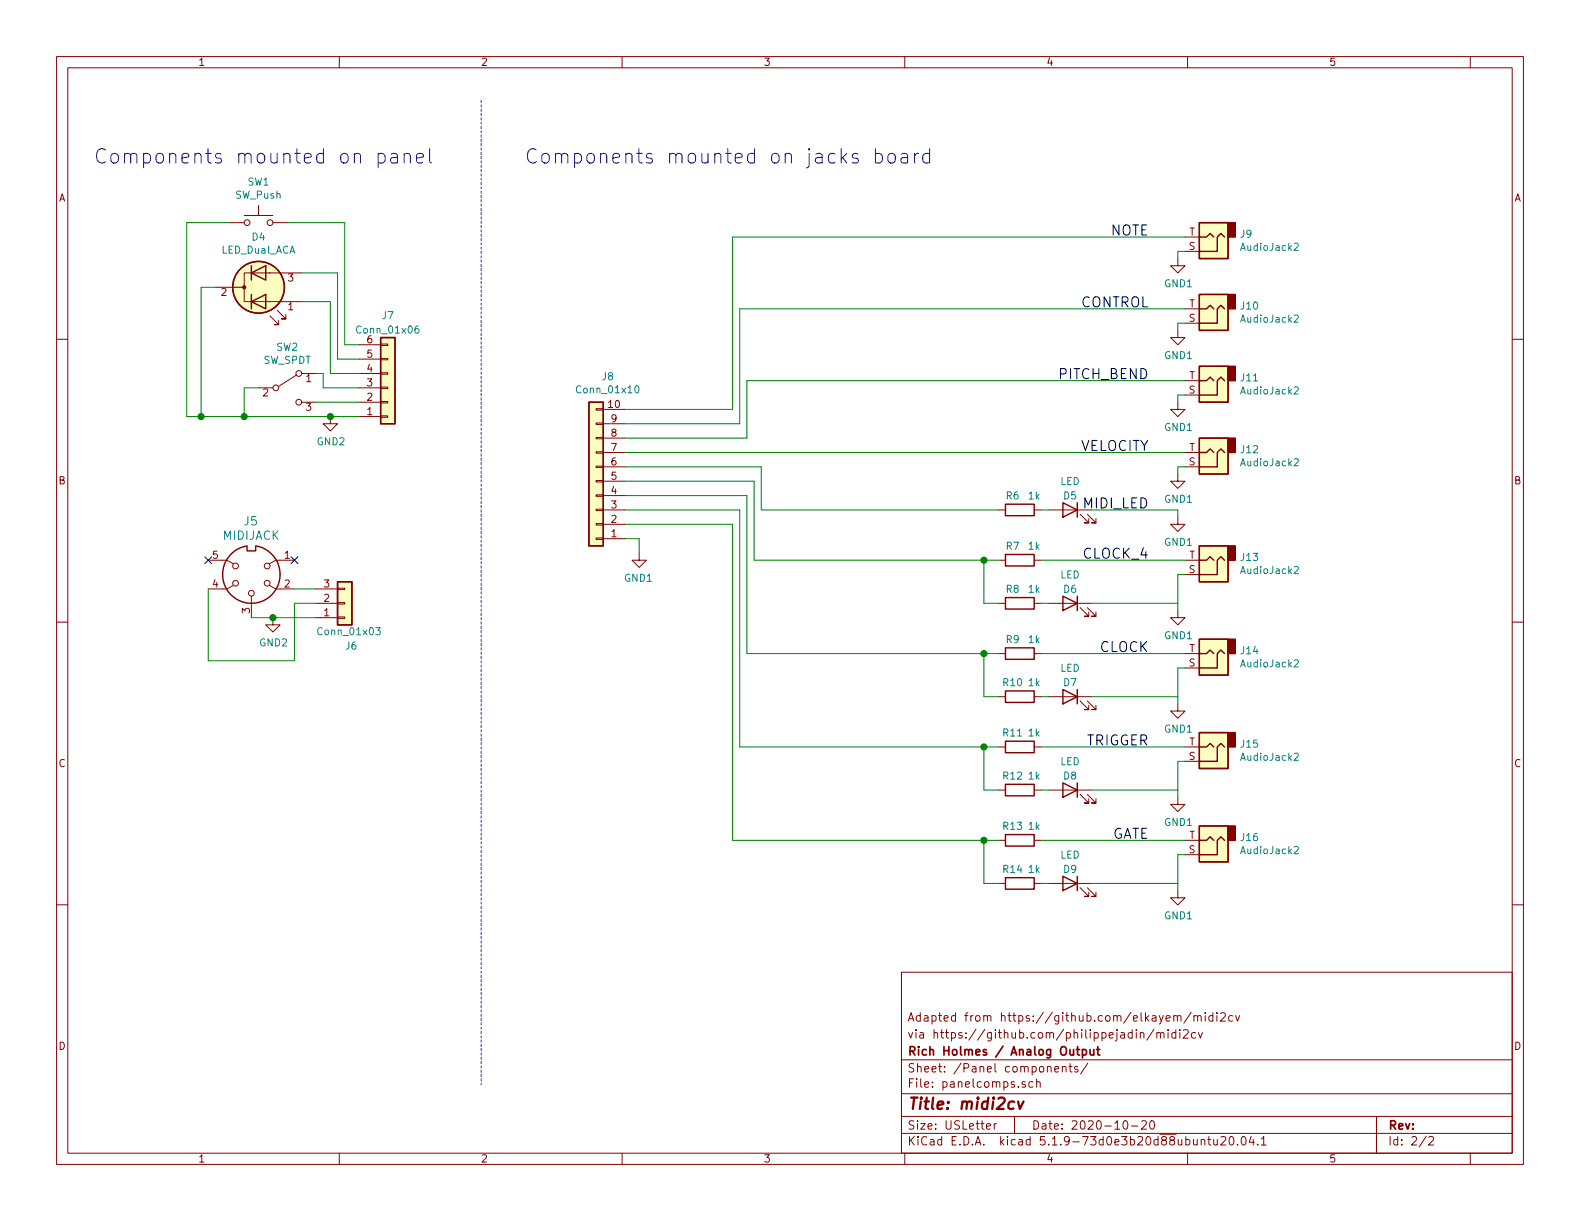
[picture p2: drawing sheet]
EESchema Schematic File Version 4
EELAYER 30 0
EELAYER END
$Descr USLetter 11000 8500
encoding utf-8
Sheet 2 2
Title "midi2cv"
Date "2020-10-20"
Rev ""
Comp "Rich Holmes / Analog Output"
Comment1 "via https://github.com/philippejadin/midi2cv"
Comment2 "Adapted from https://github.com/elkayem/midi2cv"
Comment3 ""
Comment4 ""
$EndDescr
Wire Wire Line
	8200 4000 8250 4000
Wire Wire Line
	8200 5300 8200 5500
Wire Wire Line
	8250 5300 8200 5300
Wire Wire Line
	8200 4200 8200 4000
$Comp
L Device:R R?
U 1 1
P 7100 5200
AR Path="/5F9BDCF1" Ref="R?"  Part="1" 
AR Path="/5F990527/5F9BDCF1" Ref="R11"  Part="1" 
F 0 "R11" V 7000 5150 50  0000 C CNN
F 1 "1k" V 7000 5300 50  0000 C CNN
F 2 "ao_tht:R_Axial_DIN0207_L6.3mm_D2.5mm_P7.62mm_Horizontal" V 7030 5200 50  0001 C CNN
F 3 "~" H 7100 5200 50  0001 C CNN
	1    7100 5200
	0    1    1    0   
$EndComp
$Comp
L Device:LED D?
U 1 1
P 7450 5500
AR Path="/5F9BDCFD" Ref="D?"  Part="1" 
AR Path="/5F990527/5F9BDCFD" Ref="D8"  Part="1" 
F 0 "D8" H 7450 5600 50  0000 C CNN
F 1 "LED" H 7450 5700 50  0000 C CNN
F 2 "ao_tht:LED_D5.0mm" H 7450 5500 50  0001 C CNN
F 3 "~" H 7450 5500 50  0001 C CNN
	1    7450 5500
	-1   0    0    -1  
$EndComp
Wire Wire Line
	6850 5200 6850 5500
Wire Wire Line
	6850 5500 6950 5500
Wire Wire Line
	7250 5500 7300 5500
Wire Wire Line
	6850 5200 6950 5200
$Comp
L Device:R R?
U 1 1
P 7100 3900
AR Path="/5F9BDD07" Ref="R?"  Part="1" 
AR Path="/5F990527/5F9BDD07" Ref="R7"  Part="1" 
F 0 "R7" V 7000 3850 50  0000 C CNN
F 1 "1k" V 7000 4000 50  0000 C CNN
F 2 "ao_tht:R_Axial_DIN0207_L6.3mm_D2.5mm_P7.62mm_Horizontal" V 7030 3900 50  0001 C CNN
F 3 "~" H 7100 3900 50  0001 C CNN
	1    7100 3900
	0    1    1    0   
$EndComp
$Comp
L Device:LED D?
U 1 1
P 7450 4200
AR Path="/5F9BDD13" Ref="D?"  Part="1" 
AR Path="/5F990527/5F9BDD13" Ref="D6"  Part="1" 
F 0 "D6" H 7450 4300 50  0000 C CNN
F 1 "LED" H 7450 4400 50  0000 C CNN
F 2 "ao_tht:LED_D5.0mm" H 7450 4200 50  0001 C CNN
F 3 "~" H 7450 4200 50  0001 C CNN
	1    7450 4200
	-1   0    0    -1  
$EndComp
Wire Wire Line
	6850 3900 6850 4200
Wire Wire Line
	6850 4200 6950 4200
Wire Wire Line
	7250 4200 7300 4200
Wire Wire Line
	6850 3900 6950 3900
$Comp
L Connector:AudioJack2 J?
U 1 1
P 8450 5200
AR Path="/5F9BDD23" Ref="J?"  Part="1" 
AR Path="/5F990527/5F9BDD23" Ref="J15"  Part="1" 
F 0 "J15" H 8270 5183 50  0000 R CNN
F 1 "AudioJack2" H 8270 5274 50  0000 R CNN
F 2 "ao_tht:Jack_6.35mm_PJ_629HAN" H 8450 5200 50  0001 C CNN
F 3 "~" H 8450 5200 50  0001 C CNN
	1    8450 5200
	-1   0    0    1   
$EndComp
Wire Wire Line
	2050 4100 2200 4100
NoConn ~ 2050 3900
NoConn ~ 1450 3900
$Comp
L Connector:DIN-5 J?
U 1 1
P 1750 4000
AR Path="/5F9C6D03" Ref="J?"  Part="1" 
AR Path="/5F990527/5F9C6D03" Ref="J5"  Part="1" 
F 0 "J5" H 1700 3600 59  0000 L BNN
F 1 "MIDIJACK" H 1550 3700 59  0000 L BNN
F 2 "ao_tht:DIN5" H 1750 4000 50  0001 C CNN
F 3 "" H 1750 4000 50  0001 C CNN
	1    1750 4000
	-1   0    0    1   
$EndComp
Wire Wire Line
	1450 4100 1450 4600
Wire Wire Line
	2200 4200 2050 4200
Wire Wire Line
	2050 4200 2050 4600
Wire Wire Line
	2050 4600 1450 4600
Wire Wire Line
	2200 4300 1900 4300
$Comp
L Connector:AudioJack2 J?
U 1 1
P 8450 3150
AR Path="/5F973149" Ref="J?"  Part="1" 
AR Path="/5F990527/5F973149" Ref="J12"  Part="1" 
F 0 "J12" H 8270 3133 50  0000 R CNN
F 1 "AudioJack2" H 8270 3224 50  0000 R CNN
F 2 "ao_tht:Jack_6.35mm_PJ_629HAN" H 8450 3150 50  0001 C CNN
F 3 "~" H 8450 3150 50  0001 C CNN
	1    8450 3150
	-1   0    0    1   
$EndComp
Wire Wire Line
	8250 3250 8200 3250
$Comp
L Device:R R?
U 1 1
P 7100 4200
AR Path="/5F9B97F1" Ref="R?"  Part="1" 
AR Path="/5F990527/5F9B97F1" Ref="R8"  Part="1" 
F 0 "R8" V 7000 4150 50  0000 C CNN
F 1 "1k" V 7000 4300 50  0000 C CNN
F 2 "ao_tht:R_Axial_DIN0207_L6.3mm_D2.5mm_P7.62mm_Horizontal" V 7030 4200 50  0001 C CNN
F 3 "~" H 7100 4200 50  0001 C CNN
	1    7100 4200
	0    1    1    0   
$EndComp
$Comp
L Device:R R?
U 1 1
P 7100 5500
AR Path="/5F9B9A31" Ref="R?"  Part="1" 
AR Path="/5F990527/5F9B9A31" Ref="R12"  Part="1" 
F 0 "R12" V 7000 5450 50  0000 C CNN
F 1 "1k" V 7000 5600 50  0000 C CNN
F 2 "ao_tht:R_Axial_DIN0207_L6.3mm_D2.5mm_P7.62mm_Horizontal" V 7030 5500 50  0001 C CNN
F 3 "~" H 7100 5500 50  0001 C CNN
	1    7100 5500
	0    1    1    0   
$EndComp
Text Label 8000 3150 2    70   ~ 0
VELOCITY
Text Label 8000 3900 2    70   ~ 0
CLOCK_4
Text Label 8000 5200 2    70   ~ 0
TRIGGER
Wire Wire Line
	4450 3850 4450 3750
Wire Wire Line
	4450 3750 4350 3750
$Comp
L Connector_Generic:Conn_01x03 J?
U 1 1
P 2400 4200
AR Path="/5F9C6D0A" Ref="J?"  Part="1" 
AR Path="/5F990527/5F9C6D0A" Ref="J6"  Part="1" 
F 0 "J6" H 2400 4500 50  0000 L CNN
F 1 "Conn_01x03" H 2200 4400 50  0000 L CNN
F 2 "ao_tht:Molex_KK-254_AE-6410-03A_1x03_P2.54mm_Vertical" H 2400 4200 50  0001 C CNN
F 3 "~" H 2400 4200 50  0001 C CNN
	1    2400 4200
	1    0    0    1   
$EndComp
Wire Notes Line
	3350 700  3350 7550
Text Notes 650  1150 0    100  ~ 0
Components mounted on panel
Text Notes 3650 1150 0    100  ~ 0
Components mounted on jacks board
$Comp
L power:GND1 #PWR033
U 1 1
P 4450 3850
F 0 "#PWR033" H 4450 3600 50  0001 C CNN
F 1 "GND1" H 4455 3677 50  0000 C CNN
F 2 "" H 4450 3850 50  0001 C CNN
F 3 "" H 4450 3850 50  0001 C CNN
	1    4450 3850
	-1   0    0    -1  
$EndComp
$Comp
L Connector_Generic:Conn_01x10 J8
U 1 1
P 4150 3350
F 0 "J8" H 4068 2625 50  0000 C CNN
F 1 "Conn_01x10" H 4068 2716 50  0000 C CNN
F 2 "Connector_PinSocket_2.54mm:PinSocket_1x10_P2.54mm_Vertical" H 4150 3350 50  0001 C CNN
F 3 "~" H 4150 3350 50  0001 C CNN
	1    4150 3350
	-1   0    0    1   
$EndComp
Wire Wire Line
	4350 3650 5100 3650
Wire Wire Line
	4350 3550 5150 3550
Wire Wire Line
	4350 3450 5200 3450
Wire Wire Line
	4350 3350 5250 3350
Wire Wire Line
	8200 2750 8250 2750
Text Label 8000 2650 2    70   ~ 0
PITCH_BEND
$Comp
L Connector:AudioJack2 J?
U 1 1
P 8450 2650
AR Path="/5F97313D" Ref="J?"  Part="1" 
AR Path="/5F990527/5F97313D" Ref="J11"  Part="1" 
F 0 "J11" H 8270 2633 50  0000 R CNN
F 1 "AudioJack2" H 8270 2724 50  0000 R CNN
F 2 "ao_tht:Jack_6.35mm_PJ_629HAN" H 8450 2650 50  0001 C CNN
F 3 "~" H 8450 2650 50  0001 C CNN
	1    8450 2650
	-1   0    0    1   
$EndComp
Wire Wire Line
	5300 3550 6950 3550
Text Label 8000 3550 2    70   ~ 0
MIDI_LED
$Comp
L Device:R R?
U 1 1
P 7100 3550
AR Path="/5F9BA08E" Ref="R?"  Part="1" 
AR Path="/5F990527/5F9BA08E" Ref="R6"  Part="1" 
F 0 "R6" V 7000 3500 50  0000 C CNN
F 1 "1k" V 7000 3650 50  0000 C CNN
F 2 "ao_tht:R_Axial_DIN0207_L6.3mm_D2.5mm_P7.62mm_Horizontal" V 7030 3550 50  0001 C CNN
F 3 "~" H 7100 3550 50  0001 C CNN
	1    7100 3550
	0    1    1    0   
$EndComp
$Comp
L Device:LED D?
U 1 1
P 7450 3550
AR Path="/5F9BDD30" Ref="D?"  Part="1" 
AR Path="/5F990527/5F9BDD30" Ref="D5"  Part="1" 
F 0 "D5" H 7450 3650 50  0000 C CNN
F 1 "LED" H 7450 3750 50  0000 C CNN
F 2 "ao_tht:LED_D5.0mm" H 7450 3550 50  0001 C CNN
F 3 "~" H 7450 3550 50  0001 C CNN
	1    7450 3550
	-1   0    0    -1  
$EndComp
Wire Wire Line
	7250 3550 7300 3550
Wire Wire Line
	7600 3550 8200 3550
Wire Wire Line
	6850 4550 6850 4850
Wire Wire Line
	6850 4550 6950 4550
$Comp
L Device:R R?
U 1 1
P 7100 4550
AR Path="/5F9BDC71" Ref="R?"  Part="1" 
AR Path="/5F990527/5F9BDC71" Ref="R9"  Part="1" 
F 0 "R9" V 7000 4500 50  0000 C CNN
F 1 "1k" V 7000 4650 50  0000 C CNN
F 2 "ao_tht:R_Axial_DIN0207_L6.3mm_D2.5mm_P7.62mm_Horizontal" V 7030 4550 50  0001 C CNN
F 3 "~" H 7100 4550 50  0001 C CNN
	1    7100 4550
	0    1    1    0   
$EndComp
Wire Wire Line
	8200 4650 8250 4650
Wire Wire Line
	7250 4850 7300 4850
$Comp
L Device:R R?
U 1 1
P 7100 4850
AR Path="/5F9BDC77" Ref="R?"  Part="1" 
AR Path="/5F990527/5F9BDC77" Ref="R10"  Part="1" 
F 0 "R10" V 7000 4800 50  0000 C CNN
F 1 "1k" V 7000 4950 50  0000 C CNN
F 2 "ao_tht:R_Axial_DIN0207_L6.3mm_D2.5mm_P7.62mm_Horizontal" V 7030 4850 50  0001 C CNN
F 3 "~" H 7100 4850 50  0001 C CNN
	1    7100 4850
	0    1    1    0   
$EndComp
$Comp
L Device:LED D?
U 1 1
P 7450 4850
AR Path="/5F9BDC7D" Ref="D?"  Part="1" 
AR Path="/5F990527/5F9BDC7D" Ref="D7"  Part="1" 
F 0 "D7" H 7450 4950 50  0000 C CNN
F 1 "LED" H 7450 5050 50  0000 C CNN
F 2 "ao_tht:LED_D5.0mm" H 7450 4850 50  0001 C CNN
F 3 "~" H 7450 4850 50  0001 C CNN
	1    7450 4850
	-1   0    0    -1  
$EndComp
Wire Wire Line
	6850 4850 6950 4850
Wire Wire Line
	8200 4850 8200 4650
Text Label 8000 4550 2    70   ~ 0
CLOCK
Wire Wire Line
	5300 3250 5300 3550
Wire Wire Line
	4350 3250 5300 3250
$Comp
L power:GND1 #PWR036
U 1 1
P 8200 2800
F 0 "#PWR036" H 8200 2550 50  0001 C CNN
F 1 "GND1" H 8205 2627 50  0000 C CNN
F 2 "" H 8200 2800 50  0001 C CNN
F 3 "" H 8200 2800 50  0001 C CNN
	1    8200 2800
	1    0    0    -1  
$EndComp
Wire Wire Line
	8200 2800 8200 2750
$Comp
L power:GND1 #PWR037
U 1 1
P 8200 3300
F 0 "#PWR037" H 8200 3050 50  0001 C CNN
F 1 "GND1" H 8205 3127 50  0000 C CNN
F 2 "" H 8200 3300 50  0001 C CNN
F 3 "" H 8200 3300 50  0001 C CNN
	1    8200 3300
	1    0    0    -1  
$EndComp
Wire Wire Line
	8200 3300 8200 3250
$Comp
L Connector:AudioJack2 J?
U 1 1
P 8450 4550
AR Path="/5F9BDC87" Ref="J?"  Part="1" 
AR Path="/5F990527/5F9BDC87" Ref="J14"  Part="1" 
F 0 "J14" H 8270 4533 50  0000 R CNN
F 1 "AudioJack2" H 8270 4624 50  0000 R CNN
F 2 "ao_tht:Jack_6.35mm_PJ_629HAN" H 8450 4550 50  0001 C CNN
F 3 "~" H 8450 4550 50  0001 C CNN
	1    8450 4550
	-1   0    0    1   
$EndComp
$Comp
L Connector:AudioJack2 J?
U 1 1
P 8450 3900
AR Path="/5F9BDD29" Ref="J?"  Part="1" 
AR Path="/5F990527/5F9BDD29" Ref="J13"  Part="1" 
F 0 "J13" H 8270 3883 50  0000 R CNN
F 1 "AudioJack2" H 8270 3974 50  0000 R CNN
F 2 "ao_tht:Jack_6.35mm_PJ_629HAN" H 8450 3900 50  0001 C CNN
F 3 "~" H 8450 3900 50  0001 C CNN
	1    8450 3900
	-1   0    0    1   
$EndComp
$Comp
L power:GND1 #PWR038
U 1 1
P 8200 3600
F 0 "#PWR038" H 8200 3350 50  0001 C CNN
F 1 "GND1" H 8205 3427 50  0000 C CNN
F 2 "" H 8200 3600 50  0001 C CNN
F 3 "" H 8200 3600 50  0001 C CNN
	1    8200 3600
	1    0    0    -1  
$EndComp
Wire Wire Line
	8200 3600 8200 3550
$Comp
L power:GND1 #PWR039
U 1 1
P 8200 4250
F 0 "#PWR039" H 8200 4000 50  0001 C CNN
F 1 "GND1" H 8205 4077 50  0000 C CNN
F 2 "" H 8200 4250 50  0001 C CNN
F 3 "" H 8200 4250 50  0001 C CNN
	1    8200 4250
	1    0    0    -1  
$EndComp
Wire Wire Line
	8200 4250 8200 4200
$Comp
L power:GND1 #PWR040
U 1 1
P 8200 4900
F 0 "#PWR040" H 8200 4650 50  0001 C CNN
F 1 "GND1" H 8205 4727 50  0000 C CNN
F 2 "" H 8200 4900 50  0001 C CNN
F 3 "" H 8200 4900 50  0001 C CNN
	1    8200 4900
	1    0    0    -1  
$EndComp
Wire Wire Line
	8200 4900 8200 4850
Text Label 8000 5850 2    70   ~ 0
GATE
$Comp
L Device:R R?
U 1 1
P 7100 6150
AR Path="/5F9B9E4D" Ref="R?"  Part="1" 
AR Path="/5F990527/5F9B9E4D" Ref="R14"  Part="1" 
F 0 "R14" V 7000 6100 50  0000 C CNN
F 1 "1k" V 7000 6250 50  0000 C CNN
F 2 "ao_tht:R_Axial_DIN0207_L6.3mm_D2.5mm_P7.62mm_Horizontal" V 7030 6150 50  0001 C CNN
F 3 "~" H 7100 6150 50  0001 C CNN
	1    7100 6150
	0    1    1    0   
$EndComp
$Comp
L Connector:AudioJack2 J?
U 1 1
P 8450 5850
AR Path="/5F9BDD1D" Ref="J?"  Part="1" 
AR Path="/5F990527/5F9BDD1D" Ref="J16"  Part="1" 
F 0 "J16" H 8270 5833 50  0000 R CNN
F 1 "AudioJack2" H 8270 5924 50  0000 R CNN
F 2 "ao_tht:Jack_6.35mm_PJ_629HAN" H 8450 5850 50  0001 C CNN
F 3 "~" H 8450 5850 50  0001 C CNN
	1    8450 5850
	-1   0    0    1   
$EndComp
Wire Wire Line
	6850 5850 6950 5850
Wire Wire Line
	7250 6150 7300 6150
Wire Wire Line
	6850 6150 6950 6150
Wire Wire Line
	6850 5850 6850 6150
$Comp
L Device:LED D?
U 1 1
P 7450 6150
AR Path="/5F9BDCE7" Ref="D?"  Part="1" 
AR Path="/5F990527/5F9BDCE7" Ref="D9"  Part="1" 
F 0 "D9" H 7450 6250 50  0000 C CNN
F 1 "LED" H 7450 6350 50  0000 C CNN
F 2 "ao_tht:LED_D5.0mm" H 7450 6150 50  0001 C CNN
F 3 "~" H 7450 6150 50  0001 C CNN
	1    7450 6150
	-1   0    0    -1  
$EndComp
$Comp
L Device:R R?
U 1 1
P 7100 5850
AR Path="/5F9BDCDB" Ref="R?"  Part="1" 
AR Path="/5F990527/5F9BDCDB" Ref="R13"  Part="1" 
F 0 "R13" V 7000 5800 50  0000 C CNN
F 1 "1k" V 7000 5950 50  0000 C CNN
F 2 "ao_tht:R_Axial_DIN0207_L6.3mm_D2.5mm_P7.62mm_Horizontal" V 7030 5850 50  0001 C CNN
F 3 "~" H 7100 5850 50  0001 C CNN
	1    7100 5850
	0    1    1    0   
$EndComp
Wire Wire Line
	8250 5950 8200 5950
Wire Wire Line
	8200 5950 8200 6150
$Comp
L power:GND1 #PWR041
U 1 1
P 8200 5550
F 0 "#PWR041" H 8200 5300 50  0001 C CNN
F 1 "GND1" H 8205 5377 50  0000 C CNN
F 2 "" H 8200 5550 50  0001 C CNN
F 3 "" H 8200 5550 50  0001 C CNN
	1    8200 5550
	1    0    0    -1  
$EndComp
Wire Wire Line
	8200 5550 8200 5500
$Comp
L power:GND1 #PWR042
U 1 1
P 8200 6200
F 0 "#PWR042" H 8200 5950 50  0001 C CNN
F 1 "GND1" H 8205 6027 50  0000 C CNN
F 2 "" H 8200 6200 50  0001 C CNN
F 3 "" H 8200 6200 50  0001 C CNN
	1    8200 6200
	1    0    0    -1  
$EndComp
Wire Wire Line
	8200 6200 8200 6150
Wire Wire Line
	8200 1800 8200 1750
$Comp
L power:GND1 #PWR034
U 1 1
P 8200 1800
F 0 "#PWR034" H 8200 1550 50  0001 C CNN
F 1 "GND1" H 8205 1627 50  0000 C CNN
F 2 "" H 8200 1800 50  0001 C CNN
F 3 "" H 8200 1800 50  0001 C CNN
	1    8200 1800
	1    0    0    -1  
$EndComp
Wire Wire Line
	5100 1650 8250 1650
$Comp
L Connector:AudioJack2 J?
U 1 1
P 8450 1650
AR Path="/5F973172" Ref="J?"  Part="1" 
AR Path="/5F990527/5F973172" Ref="J9"  Part="1" 
F 0 "J9" H 8270 1633 50  0000 R CNN
F 1 "AudioJack2" H 8270 1724 50  0000 R CNN
F 2 "ao_tht:Jack_6.35mm_PJ_629HAN" H 8450 1650 50  0001 C CNN
F 3 "~" H 8450 1650 50  0001 C CNN
	1    8450 1650
	-1   0    0    1   
$EndComp
Text Label 8000 1650 2    70   ~ 0
NOTE
Wire Wire Line
	8250 1750 8200 1750
Wire Wire Line
	8200 2300 8200 2250
$Comp
L power:GND1 #PWR035
U 1 1
P 8200 2300
F 0 "#PWR035" H 8200 2050 50  0001 C CNN
F 1 "GND1" H 8205 2127 50  0000 C CNN
F 2 "" H 8200 2300 50  0001 C CNN
F 3 "" H 8200 2300 50  0001 C CNN
	1    8200 2300
	1    0    0    -1  
$EndComp
Wire Wire Line
	5150 2150 8250 2150
Text Label 8000 2150 2    70   ~ 0
CONTROL
$Comp
L Connector:AudioJack2 J?
U 1 1
P 8450 2150
AR Path="/5F973143" Ref="J?"  Part="1" 
AR Path="/5F990527/5F973143" Ref="J10"  Part="1" 
F 0 "J10" H 8270 2133 50  0000 R CNN
F 1 "AudioJack2" H 8270 2224 50  0000 R CNN
F 2 "ao_tht:Jack_6.35mm_PJ_629HAN" H 8450 2150 50  0001 C CNN
F 3 "~" H 8450 2150 50  0001 C CNN
	1    8450 2150
	-1   0    0    1   
$EndComp
Wire Wire Line
	8250 2250 8200 2250
Wire Wire Line
	5200 2650 8250 2650
Wire Wire Line
	5200 2650 5200 3050
Wire Wire Line
	5100 1650 5100 2850
Wire Wire Line
	5150 2150 5150 2950
Wire Wire Line
	5100 2850 4350 2850
Wire Wire Line
	5150 2950 4350 2950
Wire Wire Line
	4350 3150 8250 3150
Wire Wire Line
	4350 3050 5200 3050
Wire Wire Line
	1700 2900 2300 2900
Wire Wire Line
	1700 2900 1700 2700
Wire Wire Line
	1700 2700 1800 2700
Wire Wire Line
	2200 2600 2250 2600
Wire Wire Line
	2200 2800 2500 2800
Wire Wire Line
	2250 2600 2250 2700
Wire Wire Line
	2250 2700 2500 2700
$Comp
L Switch:SW_SPDT SW?
U 1 1
P 2000 2700
AR Path="/5F9D6D35" Ref="SW?"  Part="1" 
AR Path="/5F990527/5F9D6D35" Ref="SW2"  Part="1" 
F 0 "SW2" H 2000 2985 50  0000 C CNN
F 1 "SW_SPDT" H 2000 2894 50  0000 C CNN
F 2 "ao_tht:SPDT-toggle-switch-1M-series" H 2000 2700 50  0001 C CNN
F 3 "~" H 2000 2700 50  0001 C CNN
	1    2000 2700
	1    0    0    -1  
$EndComp
$Comp
L Connector_Generic:Conn_01x06 J?
U 1 1
P 2700 2700
AR Path="/5FAAC32F" Ref="J?"  Part="1" 
AR Path="/5F990527/5FAAC32F" Ref="J7"  Part="1" 
F 0 "J7" H 2700 2200 50  0000 C CNN
F 1 "Conn_01x06" H 2700 2300 50  0000 C CNN
F 2 "Connector_Molex:Molex_KK-254_AE-6410-06A_1x06_P2.54mm_Vertical" H 2700 2700 50  0001 C CNN
F 3 "~" H 2700 2700 50  0001 C CNN
	1    2700 2700
	1    0    0    1   
$EndComp
Wire Wire Line
	2500 2600 2300 2600
Wire Wire Line
	2300 2600 2300 2100
Wire Wire Line
	2300 2100 2100 2100
Wire Wire Line
	1400 2900 1700 2900
Connection ~ 1700 2900
Wire Wire Line
	2350 1900 2350 2500
Wire Wire Line
	2350 2500 2500 2500
$Comp
L Switch:SW_Push SW1
U 1 1
P 1800 1550
F 0 "SW1" H 1800 1835 50  0000 C CNN
F 1 "SW_Push" H 1800 1744 50  0000 C CNN
F 2 "ao_tht:Push_button_A-5050" H 1800 1750 50  0001 C CNN
F 3 "~" H 1800 1750 50  0001 C CNN
	1    1800 1550
	1    0    0    -1  
$EndComp
Wire Wire Line
	2000 1550 2400 1550
Wire Wire Line
	2400 1550 2400 2400
Wire Wire Line
	2400 2400 2500 2400
Wire Wire Line
	1600 1550 1300 1550
Wire Wire Line
	1300 1550 1300 2900
Wire Wire Line
	1300 2900 1400 2900
Connection ~ 1400 2900
Wire Wire Line
	1400 2000 1400 2900
$Comp
L Device:LED_Dual_ACA D4
U 1 1
P 1800 2000
F 0 "D4" H 1800 1653 50  0000 C CNN
F 1 "LED_Dual_ACA" H 1800 1744 50  0000 C CNN
F 2 "ao_tht:LED_D5.0mm-3" H 1800 2000 50  0001 C CNN
F 3 "~" H 1800 2000 50  0001 C CNN
	1    1800 2000
	1    0    0    1   
$EndComp
Wire Wire Line
	2100 1900 2350 1900
Wire Wire Line
	1500 2000 1400 2000
Wire Wire Line
	7250 3900 8250 3900
Wire Wire Line
	7600 4200 8200 4200
Wire Wire Line
	7250 4550 8250 4550
Wire Wire Line
	7600 4850 8200 4850
Wire Wire Line
	7250 5200 8250 5200
Wire Wire Line
	7600 5500 8200 5500
Wire Wire Line
	7250 5850 8250 5850
Wire Wire Line
	7600 6150 8200 6150
Wire Wire Line
	5250 3900 6850 3900
Wire Wire Line
	5250 3350 5250 3900
Connection ~ 6850 3900
Wire Wire Line
	5200 4550 6850 4550
Wire Wire Line
	5200 3450 5200 4550
Connection ~ 6850 4550
Wire Wire Line
	5150 5200 6850 5200
Wire Wire Line
	5150 3550 5150 5200
Connection ~ 6850 5200
Wire Wire Line
	5100 5850 6850 5850
Wire Wire Line
	5100 3650 5100 5850
Connection ~ 6850 5850
$Comp
L power:GND2 #PWR0101
U 1 1
P 2300 2900
F 0 "#PWR0101" H 2300 2650 50  0001 C CNN
F 1 "GND2" H 2305 2727 50  0000 C CNN
F 2 "" H 2300 2900 50  0001 C CNN
F 3 "" H 2300 2900 50  0001 C CNN
	1    2300 2900
	1    0    0    -1  
$EndComp
Connection ~ 2300 2900
Wire Wire Line
	2300 2900 2500 2900
$Comp
L power:GND2 #PWR0102
U 1 1
P 1900 4300
F 0 "#PWR0102" H 1900 4050 50  0001 C CNN
F 1 "GND2" H 1905 4127 50  0000 C CNN
F 2 "" H 1900 4300 50  0001 C CNN
F 3 "" H 1900 4300 50  0001 C CNN
	1    1900 4300
	1    0    0    -1  
$EndComp
Connection ~ 1900 4300
Wire Wire Line
	1900 4300 1750 4300
$EndSCHEMATC
